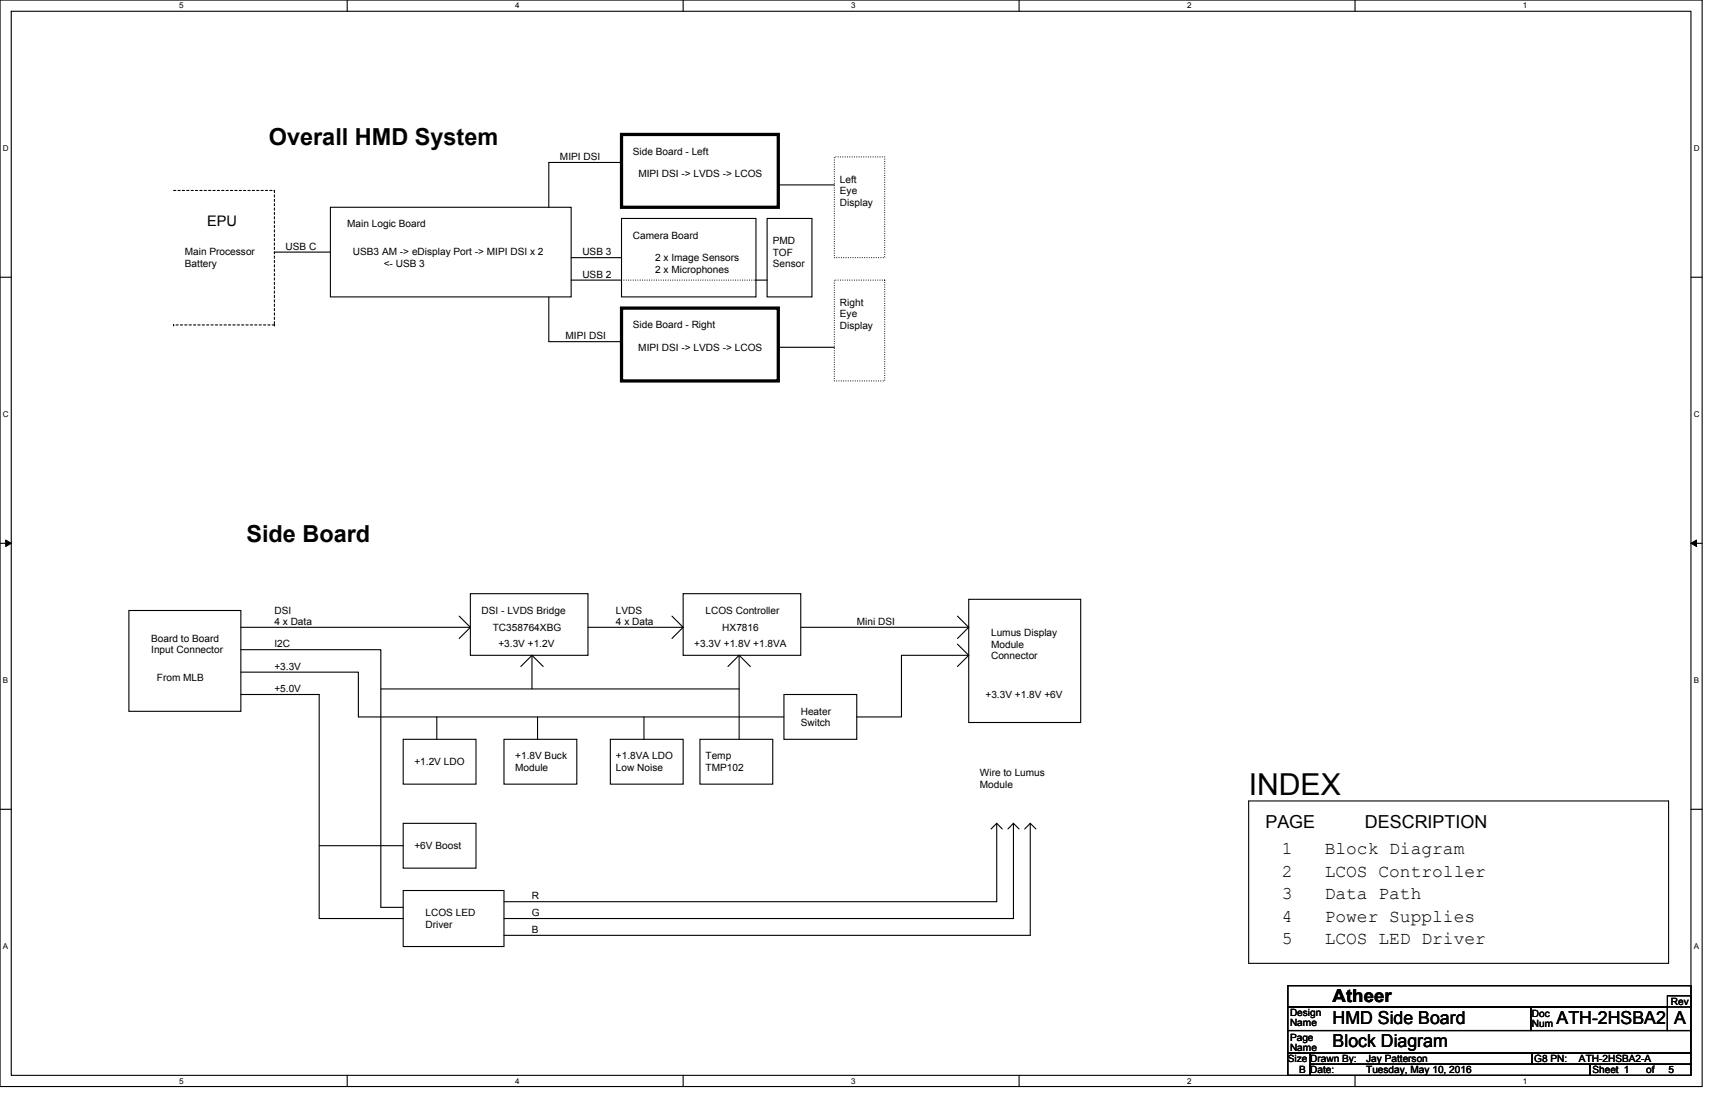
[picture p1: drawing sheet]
<svg xmlns="http://www.w3.org/2000/svg" width="432mm" height="279mm" viewBox="0 0 432 279" stroke-linecap="round" stroke-linejoin="round" font-family="sans-serif">
<path d="M0 0h428.6v273.5h-428.6zM2.8 2.8h422.9v267.9h-422.9z" fill="none" stroke="#000" stroke-width=".28"/>
<g fill="#fff">
<path d="M45.1 .3h1.1v2.3h-1.1z"/>
<path d="M45.1 271h1.1v2.2h-1.1z"/>
</g>
<path d="M87.4 0v2.8M87.4 270.7v2.8" fill="none" stroke="#000" stroke-width=".28"/>
<g fill="#fff">
<path d="M129.7 .3h1.1v2.3h-1.1z"/>
<path d="M129.7 271h1.1v2.2h-1.1z"/>
</g>
<path d="M172 0v2.8M172 270.7v2.8" fill="none" stroke="#000" stroke-width=".28"/>
<g fill="#fff">
<path d="M214.3 .3h1.1v2.3h-1.1z"/>
<path d="M214.3 271h1.1v2.2h-1.1z"/>
</g>
<path d="M256.6 0v2.8M256.6 270.7v2.8" fill="none" stroke="#000" stroke-width=".28"/>
<g fill="#fff">
<path d="M298.9 .3h1.1v2.3h-1.1z"/>
<path d="M298.9 271h1.1v2.2h-1.1z"/>
</g>
<path d="M341.2 0v2.8M341.2 270.7v2.8" fill="none" stroke="#000" stroke-width=".28"/>
<g fill="#fff">
<path d="M383.5 .3h1.1v2.3h-1.1z"/>
<path d="M383.5 271h1.1v2.2h-1.1z"/>
<path d="M.7 36.3h1.5v2.3h-1.5z"/>
<path d="M426.5 36.3h1.4v2.3h-1.4z"/>
<path d="M.7 103.3h1.5v2.2h-1.5z"/>
<path d="M426.5 103.3h1.4v2.2h-1.4z"/>
</g>
<path d="M0 69.8h2.8M425.7 69.8h2.9" fill="none" stroke="#000" stroke-width=".28"/>
<g fill="#fff">
<path d="M.7 170.2h1.4v2.3h-1.4z"/>
<path d="M426.5 170.2h1.3v2.3h-1.3z"/>
</g>
<path d="M0 136.8h2.8M425.7 136.8h2.9" fill="none" stroke="#000" stroke-width=".28"/>
<path d="M1.4 135.9l1.4 .9-1.4 .8zM425.7 136.8l1.4-.9v1.7z" fill="#000" stroke="#000" stroke-width=".25"/>
<g fill="#fff">
<path d="M.7 237.2h1.4v2.2h-1.4z"/>
<path d="M426.4 237.2h1.4v2.2h-1.4z"/>
</g>
<g fill="none" stroke="#000" stroke-width=".28">
<path d="M83.2 52.2h60.6v22.5h-60.6zM156.5 40.9h-18.3v11.3M156.5 55h33.8v19.7h-33.8zM193.1 55h11.3v19.7h-11.3zM196 46.5h14.1M69.1 63.5h14.1M138.2 74.7v11.3h18.3M143.8 70.5h12.7M143.8 64.9h12.7M190.3 70.5h2.8M196 87.4h14.1M32.4 153.7h28.2v25.3h-28.2z"/>
<path d="M60.6 157.9h57.8M115.6 155.1l2.8 2.8M118.4 149.4h29.6v15.6h-29.6zM118.4 157.9l-2.8 2.8M148 157.9h24M169.2 155.1l2.8 2.8M172 149.4h29.6v15.6h-29.6zM172 157.9l-2.8 2.8M201.6 157.9h42.3M241.1 155.1l2.8 2.8M243.9 150.9h28.2v31h-28.2zM243.9 157.9l-2.8 2.8"/>
<path d="M60.6 163.5h35.3v64.9h5.6M60.6 174.8h19.8v56.4h21.1M60.6 169.2h29.6v11.3h107.2M95.9 173.4h90.2M133.9 165l-2.8 2.8M133.9 165l2.9 2.8M133.9 165v8.4M186.1 165v21.1M186.1 165l-2.8 2.8M186.1 165l2.8 2.8M197.4 174.8h18.3v11.3h-18.3zM241.1 162.1l2.8 2.9"/>
<path d="M243.9 165l-2.8 2.8M243.9 165h-16.9v15.5h-11.3M101.5 186.1h18.3v11.3h-18.3zM110 180.5v5.6M126.9 186.1h18.3v11.3h-18.3zM135.3 180.5v5.6M153.7 186.1h18.3v11.3h-18.3zM162.1 180.5v5.6M176.2 186.1h18.4v11.3h-18.4zM0 203.7h2.8M80.4 212.9h21.1M101.5 207.2h18.3v11.3h-18.3z"/>
<path d="M251 207.2l-1.5 1.5M251 207.2l1.3 1.5M251 207.2v19.8h-124.1M255.2 207.2l-1.4 1.5M255.2 207.2l1.4 1.5M255.2 207.2v24h-128.3M259.4 207.2l-1.4 1.5M259.4 207.2l1.4 1.5M259.4 207.2v28.2h-132.5M314.4 201.6h105.7v40.9h-105.7zM425.7 203.7h2.9M101.5 224.2h25.4v14.1h-25.4z"/>
<path d="M324.3 248.1h101.4v5.4h-101.4zM324.3 259.4h101.4v5.6h-101.4zM324.3 253.5h61.1v5.9h-61.1zM385.4 253.5h34.4v5.9h-34.4zM419.8 250.7h5.9v8.7h-5.9zM324.3 265h5.6v5.7h-5.6zM329.9 265h55.8v2.9h-55.8zM329.9 267.9h70.5v2.8h-70.5zM385.7 265h40v2.9h-40zM400.4 267.9h25.3v2.8h-25.3z"/>
</g>
<path d="M156.5 33.8h39.5v18.4h-39.5zM156.5 77.6h39.5v18.3h-39.5z" fill="none" stroke="#000" stroke-width=".83"/>
<path d="M210.1 39.5h12.7v25.4h-12.7zM156.5 70.5h33.8M190.3 70.5h.1M210.1 70.5h12.7v25.4h-12.7z" fill="none" stroke="#000" stroke-width=".28" stroke-dasharray="0 .6"/>
<path d="M43.7 47.9h25.4M69.1 47.9h.1M69.1 47.9v33.9M43.7 81.8h.1M69.1 81.8h.1M69.1 81.8h-25.4" fill="none" stroke="#000" stroke-width=".28" stroke-dasharray=".6 .6"/>
<text font-size="7.6" x="314.4" y="200">INDEX</text>
<g font-size="5.9">
<text x="67.7" y="36.4">Overall HMD System</text>
<text x="62" y="136.5">Side Board</text>
</g>
<g font-size="4.5">
<text x="318.6" y="208.5">PAGE</text>
<text x="343.7" y="208.5">DESCRIPTION</text>
<text x="322.7" y="215.1">1</text>
<text x="333.5" y="215.1">Block Diagram</text>
<text x="322.7" y="220.7">2</text>
<text x="333.5" y="220.7">LCOS Controller</text>
<text x="322.7" y="226.3">3</text>
<text x="333.5" y="226.3">Data Path</text>
<text x="322.7" y="232">4</text>
<text x="333.5" y="232">Power Supplies</text>
<text x="322.7" y="237.6">5</text>
<text x="333.5" y="237.6">LCOS LED Driver</text>
<text x="335.5" y="257.8">HMD Side Board</text>
<text x="335.5" y="252.3">Atheer</text>
<text x="391.9" y="257.8">ATH-2HSBA2</text>
<text x="421.5" y="257.8">A</text>
<text x="335.5" y="263.4">Block Diagram</text>
</g>
<text font-size="3.7" x="52.2" y="56.9">EPU</text>
<g font-size="2.5">
<text x="141" y="40.3">MIPI DSI</text>
<text x="159.3" y="38.9">Side Board - Left</text>
<text x="160.7" y="44.6">MIPI DSI -&gt; LVDS -&gt; LCOS</text>
<text x="211.5" y="46">Left</text>
<text x="211.5" y="48.9">Eye</text>
<text x="211.5" y="51.8">Display</text>
<text x="87.4" y="57.2">Main Logic Board</text>
<text x="46.5" y="64.3">Main Processor</text>
<text x="71.9" y="62.9">USB C</text>
<text x="88.8" y="64.3">USB3 AM -&gt; eDisplay Port -&gt; MIPI DSI x 2</text>
<text x="146.6" y="64.3">USB 3</text>
<text x="159.3" y="60.1">Camera Board</text>
<text x="165" y="65.7">2 x Image Sensors</text>
<text x="194.6" y="61.5">PMD</text>
<text x="194.6" y="64.4">TOF</text>
<text x="46.5" y="67.2">Battery</text>
<text x="96.6" y="67.2">&lt;- USB 3</text>
<text x="146.6" y="69.9">USB 2</text>
<text x="165" y="68.6">2 x Microphones</text>
<text x="194.6" y="67.3">Sensor</text>
<text x="211.5" y="77">Right</text>
<text x="159.3" y="82.6">Side Board - Right</text>
<text x="211.5" y="79.9">Eye</text>
<text x="211.5" y="82.8">Display</text>
<text x="142.4" y="85.4">MIPI DSI</text>
<text x="160.7" y="88.2">MIPI DSI -&gt; LVDS -&gt; LCOS</text>
<text x="69.1" y="154.5">DSI</text>
<text x="121.2" y="154.5">DSI - LVDS Bridge</text>
<text x="155.1" y="154.5">LVDS</text>
<text x="177.6" y="154.5">LCOS Controller</text>
<text x="38.1" y="161.6">Board to Board</text>
<text x="69.1" y="157.4">4 x Data</text>
<text x="124.1" y="158.7">TC358764XBG</text>
<text x="155.1" y="157.3">4 x Data</text>
<text x="181.9" y="158.7">HX7816</text>
<text x="215.7" y="157.3">Mini DSI</text>
<text x="249.5" y="160.1">Lumus Display</text>
<text x="38.1" y="164.5">Input Connector</text>
<text x="69.1" y="163">I2C</text>
<text x="125.5" y="163">+3.3V +1.2V</text>
<text x="174.8" y="163">+3.3V +1.8V +1.8VA</text>
<text x="249.5" y="163">Module</text>
<text x="249.5" y="165.9">Connector</text>
<text x="39.5" y="171.4">From MLB</text>
<text x="69.1" y="168.6">+3.3V</text>
<text x="69.1" y="174.2">+5.0V</text>
<text x="201.6" y="179.9">Heater</text>
<text x="248.1" y="175.7">+3.3V +1.8V +6V</text>
<text x="201.6" y="182.8">Switch</text>
<text x="129.7" y="191.2">+1.8V Buck</text>
<text x="155.1" y="191.2">+1.8VA LDO</text>
<text x="177.6" y="191.2">Temp</text>
<text x="104.3" y="192.6">+1.2V LDO</text>
<text x="129.7" y="194.1">Module</text>
<text x="155.1" y="194.1">Low Noise</text>
<text x="177.6" y="194.1">TMP102</text>
<text x="246.7" y="195.4">Wire to Lumus</text>
<text x="246.7" y="198.3">Module</text>
<text x="104.3" y="213.7">+6V Boost</text>
<text x="133.9" y="226.4">R</text>
<text x="107.1" y="230.6">LCOS LED</text>
<text x="107.1" y="233.5">Driver</text>
<text x="133.9" y="230.6">G</text>
<text x="133.9" y="234.9">B</text>
<text x="324.8" y="255.7">Design</text>
<text x="385.7" y="256">Doc</text>
<text x="420.7" y="252.9">Rev</text>
<text x="324.8" y="258.3">Name</text>
<text x="324.8" y="261.9">Page</text>
<text x="385.7" y="258.6">Num</text>
<text x="324.3" y="267.3">Size</text>
<text x="324.8" y="264.5">Name</text>
<text x="329.9" y="267.3">Drawn By:</text>
<text x="344" y="267.3">Jay Patterson</text>
<text x="386.3" y="267.3">G8 PN:</text>
<text x="397.6" y="267.3">ATH-2HSBA2-A</text>
<text x="327.1" y="270.1">B</text>
<text x="329.9" y="270.1">Date:</text>
<text x="344" y="270.1">Tuesday, May 10, 2016</text>
<text x="400.9" y="270.1">Sheet 1</text>
<text x="414.5" y="270.1">of</text>
<text x="420.1" y="270.1">5</text>
</g>
<g font-size="2">
<text x="45.1" y="2.1">5</text>
<text x="129.7" y="2.1">4</text>
<text x="214.3" y="2.1">3</text>
<text x="298.9" y="2.1">2</text>
<text x="383.5" y="2.1">1</text>
<text x=".7" y="38.1">D</text>
<text x="426.5" y="38.1">D</text>
<text x=".7" y="105.1">C</text>
<text x="426.5" y="105.1">C</text>
<text x=".7" y="172">B</text>
<text x="426.5" y="172">B</text>
<text x=".7" y="239">A</text>
<text x="426.5" y="239">A</text>
<text x="45.1" y="272.8">5</text>
<text x="129.7" y="272.8">4</text>
<text x="214.3" y="272.8">3</text>
<text x="298.9" y="272.8">2</text>
<text x="383.5" y="272.8">1</text>
</g>
</svg>
